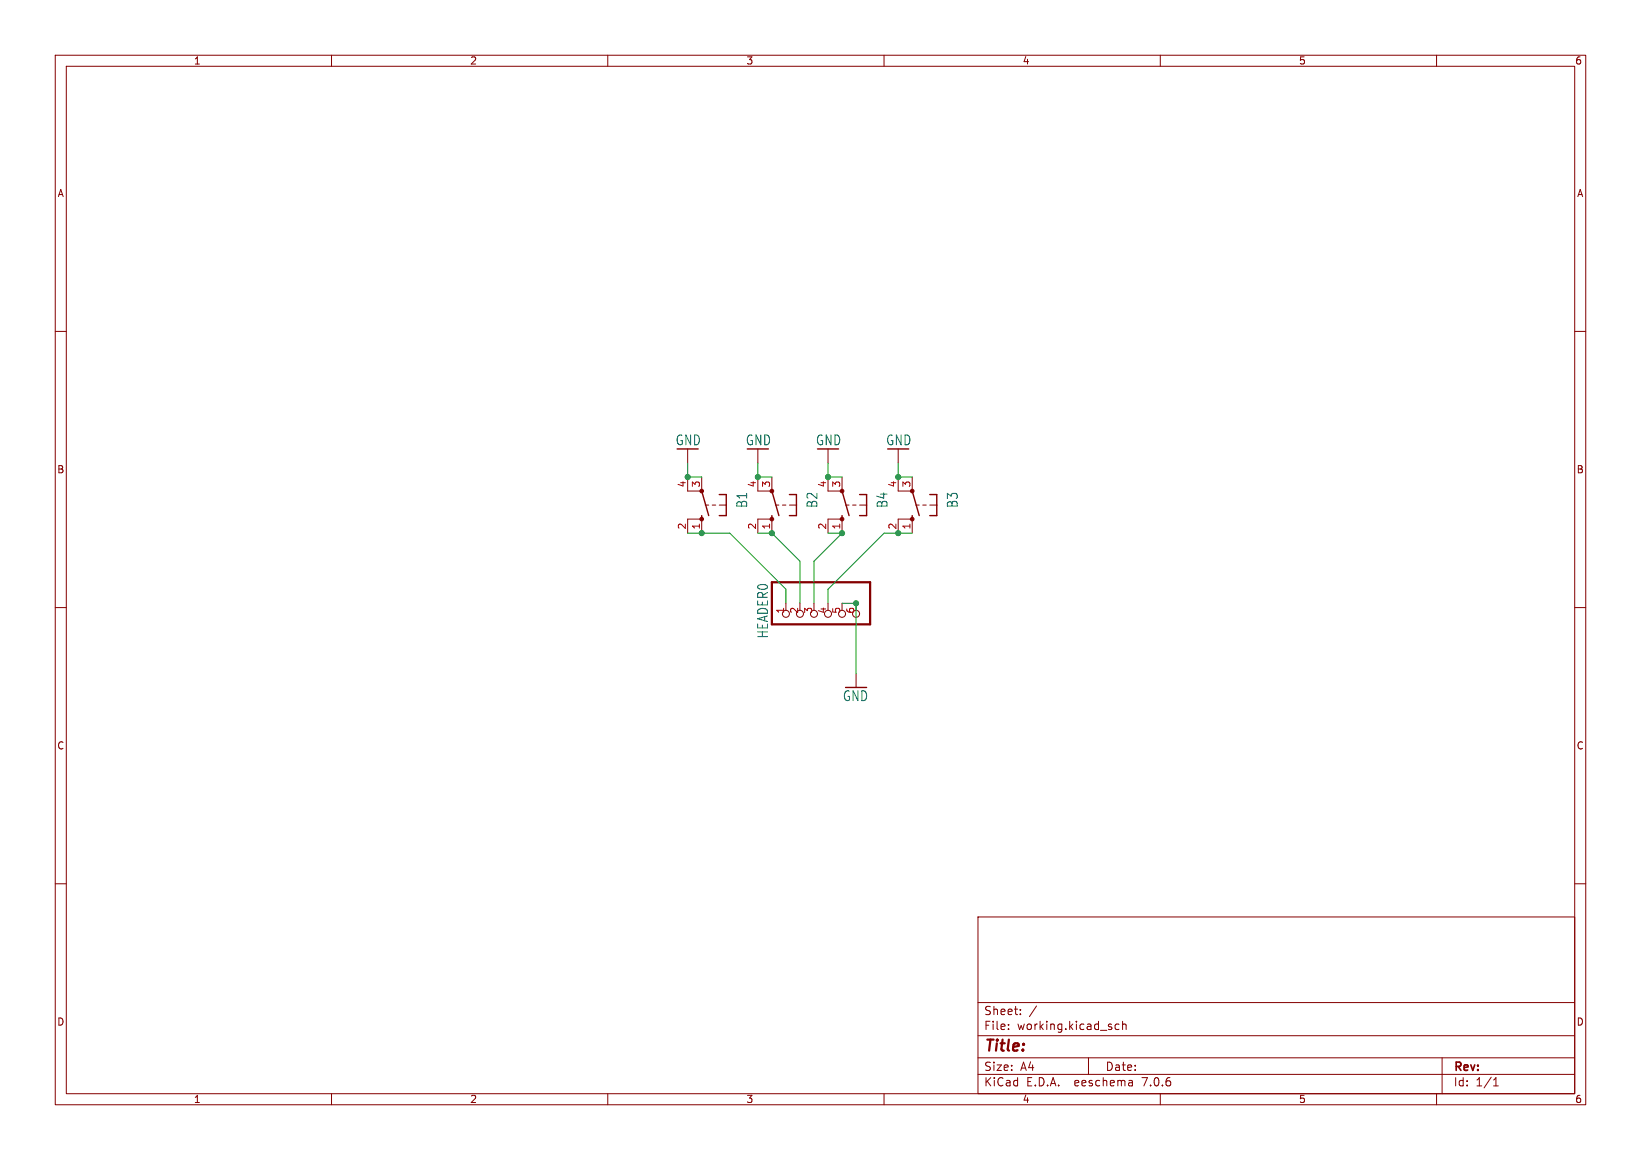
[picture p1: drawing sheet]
(kicad_sch (version 20230121) (generator eeschema)

 (paper "A4")

 (lib_symbols
  (symbol "working-eagle-import:10-XX" (in_bom yes) (on_board yes)
   (property "Reference" "S" (at -6.35 -2.54 90) (effects (font (size 1.778 1.5113)) (justify left bottom)))
   (property "Value" "" (at -3.81 3.175 90) (effects (font (size 1.778 1.5113)) (justify left bottom)))
   (property "Footprint" "working:B3F-10XX" (at 0 0 0) (effects (font (size 1.27 1.27)) hide))
   (property "Datasheet" "" (at 0 0 0) (effects (font (size 1.27 1.27)) hide))
   (property "ki_locked" "" (at 0 0 0) (effects (font (size 1.27 1.27))))
   (symbol "10-XX_1_0"
    (circle (center 0 -2.54) (radius 0.127) (stroke (width 0.4064) (type solid)) (fill (type none)))
    (polyline (pts (xy -4.445 -1.905) (xy -3.175 -1.905)) (stroke (width 0.254) (type solid)) (fill (type none)))
    (polyline (pts (xy -4.445 0) (xy -4.445 -1.905)) (stroke (width 0.254) (type solid)) (fill (type none)))
    (polyline (pts (xy -4.445 0) (xy -3.175 0)) (stroke (width 0.1524) (type solid)) (fill (type none)))
    (polyline (pts (xy -4.445 1.905) (xy -4.445 0)) (stroke (width 0.254) (type solid)) (fill (type none)))
    (polyline (pts (xy -4.445 1.905) (xy -3.175 1.905)) (stroke (width 0.254) (type solid)) (fill (type none)))
    (polyline (pts (xy -2.54 0) (xy -1.905 0)) (stroke (width 0.1524) (type solid)) (fill (type none)))
    (polyline (pts (xy -1.27 0) (xy -0.635 0)) (stroke (width 0.1524) (type solid)) (fill (type none)))
    (polyline (pts (xy 0 -2.54) (xy -1.27 1.905)) (stroke (width 0.254) (type solid)) (fill (type none)))
    (polyline (pts (xy 0 1.905) (xy 0 2.54)) (stroke (width 0.254) (type solid)) (fill (type none)))
    (polyline (pts (xy 2.54 -2.54) (xy 0 -2.54)) (stroke (width 0.1524) (type solid)) (fill (type none)))
    (polyline (pts (xy 2.54 2.54) (xy 0 2.54)) (stroke (width 0.1524) (type solid)) (fill (type none)))
    (circle (center 0 2.54) (radius 0.127) (stroke (width 0.4064) (type solid)) (fill (type none)))
    (pin passive line (at 0 5.08 270) (length 2.54) (name "S" (effects (font (size 0 0)))) (number "1" (effects (font (size 1.27 1.27)))))
    (pin passive line (at 2.54 5.08 270) (length 2.54) (name "S1" (effects (font (size 0 0)))) (number "2" (effects (font (size 1.27 1.27)))))
    (pin passive line (at 0 -5.08 90) (length 2.54) (name "P" (effects (font (size 0 0)))) (number "3" (effects (font (size 1.27 1.27)))))
    (pin passive line (at 2.54 -5.08 90) (length 2.54) (name "P1" (effects (font (size 0 0)))) (number "4" (effects (font (size 1.27 1.27)))))))
  (symbol "working-eagle-import:GND" (power) (in_bom yes) (on_board yes)
   (property "Reference" "#GND" (at 0 0 0) (effects (font (size 1.27 1.27)) hide))
   (property "Value" "GND" (at -2.54 -2.54 0) (effects (font (size 1.778 1.5113)) (justify left bottom)))
   (property "Footprint" "" (at 0 0 0) (effects (font (size 1.27 1.27)) hide))
   (property "Datasheet" "" (at 0 0 0) (effects (font (size 1.27 1.27)) hide))
   (property "ki_locked" "" (at 0 0 0) (effects (font (size 1.27 1.27))))
   (symbol "GND_1_0"
    (polyline (pts (xy -1.905 0) (xy 1.905 0)) (stroke (width 0.254) (type solid)) (fill (type none)))
    (pin power_in line (at 0 2.54 270) (length 2.54) (name "GND" (effects (font (size 0 0)))) (number "1" (effects (font (size 0 0)))))))
  (symbol "working-eagle-import:PINHD-1X6" (in_bom yes) (on_board yes)
   (property "Reference" "JP" (at -6.35 10.795 0) (effects (font (size 1.778 1.5113)) (justify left bottom)))
   (property "Value" "" (at -6.35 -10.16 0) (effects (font (size 1.778 1.5113)) (justify left bottom)))
   (property "Footprint" "working:1X06" (at 0 0 0) (effects (font (size 1.27 1.27)) hide))
   (property "Datasheet" "" (at 0 0 0) (effects (font (size 1.27 1.27)) hide))
   (property "ki_locked" "" (at 0 0 0) (effects (font (size 1.27 1.27))))
   (symbol "PINHD-1X6_1_0"
    (polyline (pts (xy -6.35 -7.62) (xy 1.27 -7.62)) (stroke (width 0.4064) (type solid)) (fill (type none)))
    (polyline (pts (xy -6.35 10.16) (xy -6.35 -7.62)) (stroke (width 0.4064) (type solid)) (fill (type none)))
    (polyline (pts (xy 1.27 -7.62) (xy 1.27 10.16)) (stroke (width 0.4064) (type solid)) (fill (type none)))
    (polyline (pts (xy 1.27 10.16) (xy -6.35 10.16)) (stroke (width 0.4064) (type solid)) (fill (type none)))
    (pin passive inverted (at -2.54 7.62 0) (length 2.54) (name "1" (effects (font (size 0 0)))) (number "1" (effects (font (size 1.27 1.27)))))
    (pin passive inverted (at -2.54 5.08 0) (length 2.54) (name "2" (effects (font (size 0 0)))) (number "2" (effects (font (size 1.27 1.27)))))
    (pin passive inverted (at -2.54 2.54 0) (length 2.54) (name "3" (effects (font (size 0 0)))) (number "3" (effects (font (size 1.27 1.27)))))
    (pin passive inverted (at -2.54 0 0) (length 2.54) (name "4" (effects (font (size 0 0)))) (number "4" (effects (font (size 1.27 1.27)))))
    (pin passive inverted (at -2.54 -2.54 0) (length 2.54) (name "5" (effects (font (size 0 0)))) (number "5" (effects (font (size 1.27 1.27)))))
    (pin passive inverted (at -2.54 -5.08 0) (length 2.54) (name "6" (effects (font (size 0 0)))) (number "6" (effects (font (size 1.27 1.27))))))))

 (junction (at 154.94 109.22) (diameter 0) (color 0 0 0 0))
 (junction (at 152.4 96.52) (diameter 0) (color 0 0 0 0))
 (junction (at 149.86 86.36) (diameter 0) (color 0 0 0 0))
 (junction (at 127 96.52) (diameter 0) (color 0 0 0 0))
 (junction (at 124.46 86.36) (diameter 0) (color 0 0 0 0))
 (junction (at 137.16 86.36) (diameter 0) (color 0 0 0 0))
 (junction (at 139.7 96.52) (diameter 0) (color 0 0 0 0))
 (junction (at 162.56 86.36) (diameter 0) (color 0 0 0 0))
 (junction (at 162.56 96.52) (diameter 0) (color 0 0 0 0))

 (wire (pts (xy 144.78 101.6) (xy 144.78 109.22)) (stroke (width 0.1524) (type solid)))
 (wire (pts (xy 160.02 96.52) (xy 162.56 96.52)) (stroke (width 0.1524) (type solid)))
 (wire (pts (xy 124.46 86.36) (xy 124.46 83.82)) (stroke (width 0.1524) (type solid)))
 (wire (pts (xy 147.32 109.22) (xy 147.32 101.6)) (stroke (width 0.1524) (type solid)))
 (wire (pts (xy 149.86 106.68) (xy 160.02 96.52)) (stroke (width 0.1524) (type solid)))
 (wire (pts (xy 127 96.52) (xy 124.46 96.52)) (stroke (width 0.1524) (type solid)))
 (wire (pts (xy 139.7 96.52) (xy 137.16 96.52)) (stroke (width 0.1524) (type solid)))
 (wire (pts (xy 127 86.36) (xy 124.46 86.36)) (stroke (width 0.1524) (type solid)))
 (wire (pts (xy 152.4 86.36) (xy 149.86 86.36)) (stroke (width 0.1524) (type solid)))
 (wire (pts (xy 149.86 109.22) (xy 149.86 106.68)) (stroke (width 0.1524) (type solid)))
 (wire (pts (xy 142.24 106.68) (xy 142.24 109.22)) (stroke (width 0.1524) (type solid)))
 (wire (pts (xy 154.94 109.22) (xy 152.4 109.22)) (stroke (width 0.1524) (type solid)))
 (wire (pts (xy 162.56 86.36) (xy 162.56 83.82)) (stroke (width 0.1524) (type solid)))
 (wire (pts (xy 165.1 86.36) (xy 162.56 86.36)) (stroke (width 0.1524) (type solid)))
 (wire (pts (xy 162.56 96.52) (xy 165.1 96.52)) (stroke (width 0.1524) (type solid)))
 (wire (pts (xy 137.16 86.36) (xy 137.16 83.82)) (stroke (width 0.1524) (type solid)))
 (wire (pts (xy 139.7 96.52) (xy 144.78 101.6)) (stroke (width 0.1524) (type solid)))
 (wire (pts (xy 149.86 96.52) (xy 152.4 96.52)) (stroke (width 0.1524) (type solid)))
 (wire (pts (xy 149.86 86.36) (xy 149.86 83.82)) (stroke (width 0.1524) (type solid)))
 (wire (pts (xy 127 96.52) (xy 132.08 96.52)) (stroke (width 0.1524) (type solid)))
 (wire (pts (xy 147.32 101.6) (xy 152.4 96.52)) (stroke (width 0.1524) (type solid)))
 (wire (pts (xy 132.08 96.52) (xy 142.24 106.68)) (stroke (width 0.1524) (type solid)))
 (wire (pts (xy 154.94 121.92) (xy 154.94 109.22)) (stroke (width 0.1524) (type solid)))
 (wire (pts (xy 139.7 86.36) (xy 137.16 86.36)) (stroke (width 0.1524) (type solid)))

 (symbol (lib_id "working-eagle-import:10-XX") (at 139.7 91.44 180) (unit 1) (in_bom yes) (on_board yes) (dnp no)
  (property "Reference" "B2" (at 146.05 88.9 90) (effects (font (size 1.778 1.5113)) (justify left bottom)))
  (property "Value" "10-XX" (at 143.51 94.615 90) (effects (font (size 1.778 1.5113)) (justify left bottom) hide))
  (property "Footprint" "working:B3F-10XX" (at 139.7 91.44 0) (effects (font (size 1.27 1.27)) hide))
  (property "Datasheet" "" (at 139.7 91.44 0) (effects (font (size 1.27 1.27)) hide)) (pin "1") (pin "2") (pin "3") (pin "4"))

 (symbol (lib_id "working-eagle-import:GND") (at 149.86 81.28 180) (unit 1) (in_bom yes) (on_board yes) (dnp no)
  (property "Reference" "#GND4" (at 149.86 81.28 0) (effects (font (size 1.27 1.27)) hide))
  (property "Value" "GND" (at 152.4 78.74 0) (effects (font (size 1.778 1.5113)) (justify left bottom)))
  (property "Footprint" "" (at 149.86 81.28 0) (effects (font (size 1.27 1.27)) hide))
  (property "Datasheet" "" (at 149.86 81.28 0) (effects (font (size 1.27 1.27)) hide)) (pin "1"))

 (symbol (lib_id "working-eagle-import:PINHD-1X6") (at 149.86 111.76 90) (mirror x) (unit 1) (in_bom yes) (on_board yes) (dnp no)
  (property "Reference" "HEADER0" (at 139.065 105.41 0) (effects (font (size 1.778 1.5113)) (justify left bottom)))
  (property "Value" "PINHD-1X6" (at 160.02 105.41 0) (effects (font (size 1.778 1.5113)) (justify left bottom) hide))
  (property "Footprint" "working:1X06" (at 149.86 111.76 0) (effects (font (size 1.27 1.27)) hide))
  (property "Datasheet" "" (at 149.86 111.76 0) (effects (font (size 1.27 1.27)) hide)) (pin "1") (pin "2") (pin "3") (pin "4") (pin "5") (pin "6"))

 (symbol (lib_id "working-eagle-import:GND") (at 137.16 81.28 180) (unit 1) (in_bom yes) (on_board yes) (dnp no)
  (property "Reference" "#GND2" (at 137.16 81.28 0) (effects (font (size 1.27 1.27)) hide))
  (property "Value" "GND" (at 139.7 78.74 0) (effects (font (size 1.778 1.5113)) (justify left bottom)))
  (property "Footprint" "" (at 137.16 81.28 0) (effects (font (size 1.27 1.27)) hide))
  (property "Datasheet" "" (at 137.16 81.28 0) (effects (font (size 1.27 1.27)) hide)) (pin "1"))

 (symbol (lib_id "working-eagle-import:10-XX") (at 165.1 91.44 180) (unit 1) (in_bom yes) (on_board yes) (dnp no)
  (property "Reference" "B3" (at 171.45 88.9 90) (effects (font (size 1.778 1.5113)) (justify left bottom)))
  (property "Value" "10-XX" (at 168.91 94.615 90) (effects (font (size 1.778 1.5113)) (justify left bottom) hide))
  (property "Footprint" "working:B3F-10XX" (at 165.1 91.44 0) (effects (font (size 1.27 1.27)) hide))
  (property "Datasheet" "" (at 165.1 91.44 0) (effects (font (size 1.27 1.27)) hide)) (pin "1") (pin "2") (pin "3") (pin "4"))

 (symbol (lib_id "working-eagle-import:10-XX") (at 127 91.44 180) (unit 1) (in_bom yes) (on_board yes) (dnp no)
  (property "Reference" "B1" (at 133.35 88.9 90) (effects (font (size 1.778 1.5113)) (justify left bottom)))
  (property "Value" "10-XX" (at 130.81 94.615 90) (effects (font (size 1.778 1.5113)) (justify left bottom) hide))
  (property "Footprint" "working:B3F-10XX" (at 127 91.44 0) (effects (font (size 1.27 1.27)) hide))
  (property "Datasheet" "" (at 127 91.44 0) (effects (font (size 1.27 1.27)) hide)) (pin "1") (pin "2") (pin "3") (pin "4"))

 (symbol (lib_id "working-eagle-import:GND") (at 162.56 81.28 180) (unit 1) (in_bom yes) (on_board yes) (dnp no)
  (property "Reference" "#GND3" (at 162.56 81.28 0) (effects (font (size 1.27 1.27)) hide))
  (property "Value" "GND" (at 165.1 78.74 0) (effects (font (size 1.778 1.5113)) (justify left bottom)))
  (property "Footprint" "" (at 162.56 81.28 0) (effects (font (size 1.27 1.27)) hide))
  (property "Datasheet" "" (at 162.56 81.28 0) (effects (font (size 1.27 1.27)) hide)) (pin "1"))

 (symbol (lib_id "working-eagle-import:10-XX") (at 152.4 91.44 180) (unit 1) (in_bom yes) (on_board yes) (dnp no)
  (property "Reference" "B4" (at 158.75 88.9 90) (effects (font (size 1.778 1.5113)) (justify left bottom)))
  (property "Value" "10-XX" (at 156.21 94.615 90) (effects (font (size 1.778 1.5113)) (justify left bottom) hide))
  (property "Footprint" "working:B3F-10XX" (at 152.4 91.44 0) (effects (font (size 1.27 1.27)) hide))
  (property "Datasheet" "" (at 152.4 91.44 0) (effects (font (size 1.27 1.27)) hide)) (pin "1") (pin "2") (pin "3") (pin "4"))

 (symbol (lib_id "working-eagle-import:GND") (at 124.46 81.28 180) (unit 1) (in_bom yes) (on_board yes) (dnp no)
  (property "Reference" "#GND1" (at 124.46 81.28 0) (effects (font (size 1.27 1.27)) hide))
  (property "Value" "GND" (at 127 78.74 0) (effects (font (size 1.778 1.5113)) (justify left bottom)))
  (property "Footprint" "" (at 124.46 81.28 0) (effects (font (size 1.27 1.27)) hide))
  (property "Datasheet" "" (at 124.46 81.28 0) (effects (font (size 1.27 1.27)) hide)) (pin "1"))

 (symbol (lib_id "working-eagle-import:GND") (at 154.94 124.46 0) (unit 1) (in_bom yes) (on_board yes) (dnp no)
  (property "Reference" "#GND6" (at 154.94 124.46 0) (effects (font (size 1.27 1.27)) hide))
  (property "Value" "GND" (at 152.4 127 0) (effects (font (size 1.778 1.5113)) (justify left bottom)))
  (property "Footprint" "" (at 154.94 124.46 0) (effects (font (size 1.27 1.27)) hide))
  (property "Datasheet" "" (at 154.94 124.46 0) (effects (font (size 1.27 1.27)) hide)) (pin "1"))

 (sheet_instances (path "" (page "1"))))
